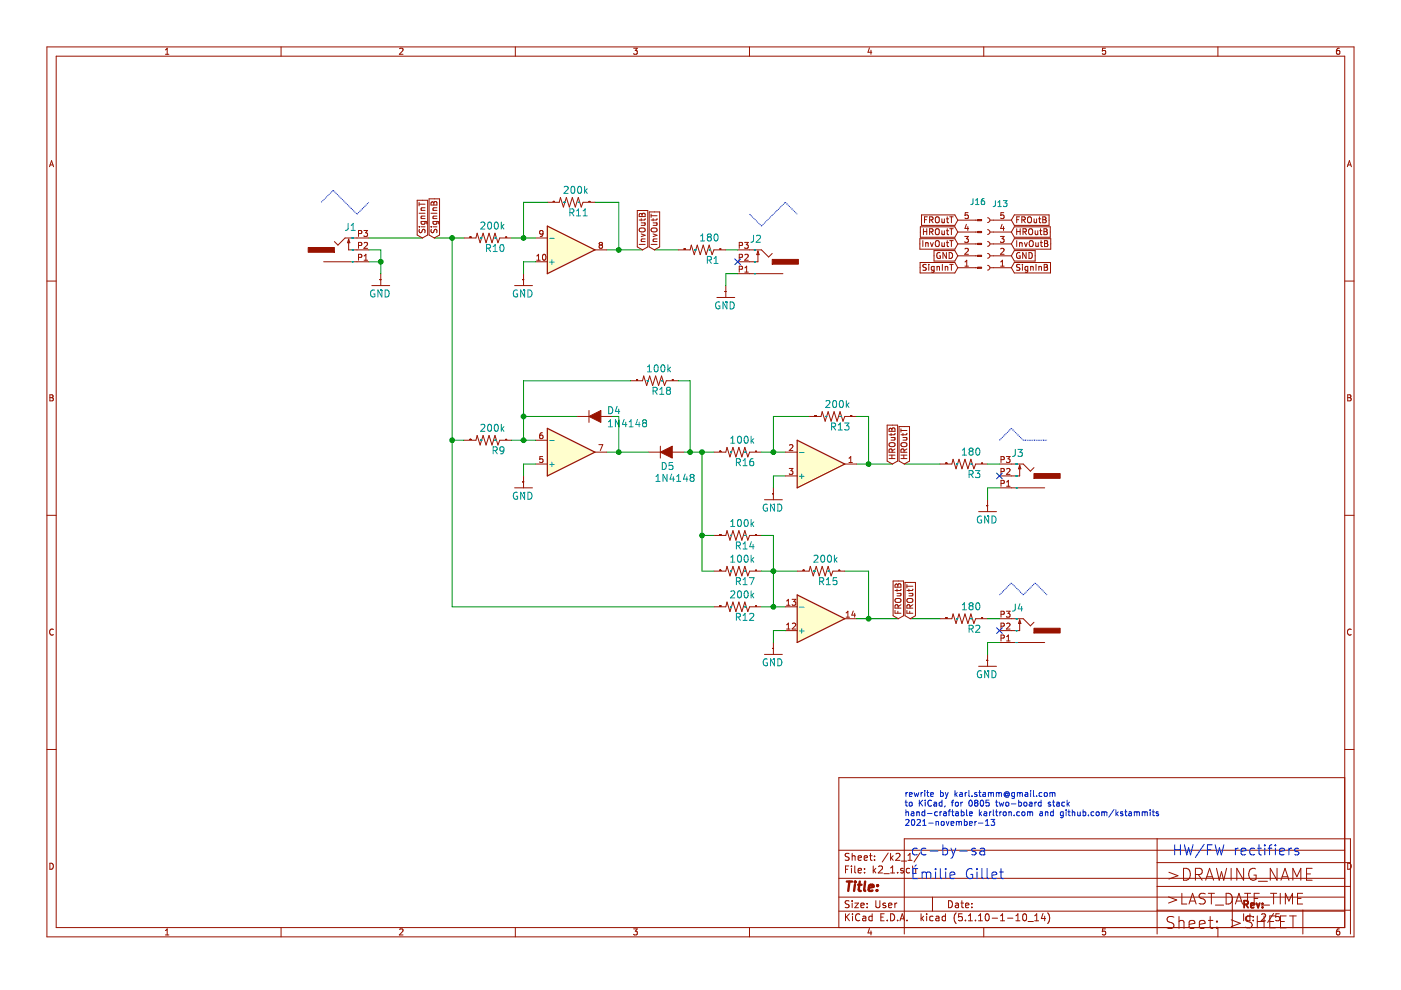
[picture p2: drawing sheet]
EESchema Schematic File Version 4
EELAYER 30 0
EELAYER END
$Descr User 11774 8268
encoding utf-8
Sheet 2 5
Title ""
Date ""
Rev ""
Comp ""
Comment1 ""
Comment2 ""
Comment3 ""
Comment4 ""
$EndDescr
Wire Wire Line
	6200 2300 6100 2300
Wire Wire Line
	6100 2300 6100 2400
Wire Wire Line
	3100 2200 3200 2200
Wire Wire Line
	3200 2200 3200 2300
Wire Wire Line
	3100 2100 3200 2100
Wire Wire Line
	3200 2100 3200 2200
Connection ~ 3200 2200
Wire Wire Line
	8400 4100 8300 4100
Wire Wire Line
	8300 4100 8300 4200
Wire Wire Line
	4500 2200 4400 2200
Wire Wire Line
	4400 2200 4400 2300
Wire Wire Line
	4400 3900 4400 4000
Wire Wire Line
	4400 3900 4500 3900
Wire Wire Line
	6600 4000 6500 4000
Wire Wire Line
	6500 4000 6500 4100
Wire Wire Line
	8400 5400 8300 5400
Wire Wire Line
	8300 5400 8300 5500
Wire Wire Line
	6600 5300 6500 5300
Wire Wire Line
	6500 5300 6500 5400
Wire Wire Line
	4300 3700 4400 3700
Wire Wire Line
	5300 3200 4400 3200
Wire Wire Line
	4400 3700 4500 3700
Connection ~ 4400 3700
Wire Wire Line
	5200 3500 5200 3800
Wire Wire Line
	5200 3800 5100 3800
Wire Wire Line
	5200 3800 5450 3800
Connection ~ 5200 3800
Wire Wire Line
	6400 3800 6500 3800
Wire Wire Line
	6500 3800 6600 3800
Wire Wire Line
	6500 3800 6500 3500
Wire Wire Line
	6800 3500 6500 3500
Connection ~ 6500 3800
Wire Wire Line
	8400 3900 8300 3900
Wire Wire Line
	6500 5100 6600 5100
Wire Wire Line
	6500 5100 6500 4800
Wire Wire Line
	6500 4800 6500 4500
Wire Wire Line
	6400 4500 6500 4500
Wire Wire Line
	6400 4800 6500 4800
Wire Wire Line
	6400 5100 6500 5100
Wire Wire Line
	6500 4800 6700 4800
Connection ~ 6500 4800
Connection ~ 6500 5100
Wire Wire Line
	8300 5200 8400 5200
Wire Wire Line
	7200 5200 7300 5200
Wire Wire Line
	7100 4800 7300 4800
Wire Wire Line
	7300 4800 7300 5200
Wire Wire Line
	3800 2000 3900 2000
Wire Wire Line
	3900 3700 3800 3700
Wire Wire Line
	3800 3700 3800 2000
Wire Wire Line
	6000 5100 3800 5100
Wire Wire Line
	3800 5100 3800 3700
Connection ~ 3800 3700
Wire Wire Line
	4300 2000 4400 2000
Wire Wire Line
	4400 2000 4500 2000
Wire Wire Line
	4600 1700 4400 1700
Wire Wire Line
	4400 1700 4400 2000
Connection ~ 4400 2000
Wire Wire Line
	5900 4800 6000 4800
Wire Wire Line
	6000 4500 5900 4500
Wire Wire Line
	5900 4500 5900 4800
Wire Wire Line
	5800 3800 5800 3200
Wire Wire Line
	5800 3200 5700 3200
Wire Wire Line
	5800 3800 5750 3800
Wire Wire Line
	5800 3800 5900 3800
Wire Wire Line
	5900 3800 6000 3800
Wire Wire Line
	5900 4500 5900 3800
Connection ~ 5900 3800
Connection ~ 5900 4500
Connection ~ 5800 3800
Wire Wire Line
	5200 1700 5000 1700
Wire Wire Line
	5100 2100 5200 2100
Wire Wire Line
	5200 1700 5200 2100
Wire Wire Line
	6200 2100 6100 2100
Wire Wire Line
	7200 3500 7300 3500
Wire Wire Line
	7200 3900 7300 3900
Wire Wire Line
	7300 3500 7300 3900
$Comp
L k2-eagle-import:GND #GND4
U 1 1
P 6100 2500
AR Path="/6AE2E73F" Ref="#GND4"  Part="1" 
AR Path="/61896CD9/6AE2E73F" Ref="#GND04"  Part="1" 
F 0 "#GND04" H 6100 2500 50  0001 C CNN
F 1 "GND" H 6000 2400 59  0000 L BNN
F 2 "" H 6100 2500 50  0001 C CNN
F 3 "" H 6100 2500 50  0001 C CNN
	1    6100 2500
	1    0    0    -1  
$EndComp
$Comp
L k2-eagle-import:PJ301_THONKICONN6 J1
U 1 1
P 2900 2100
AR Path="/92202B0B" Ref="J1"  Part="1" 
AR Path="/61896CD9/92202B0B" Ref="J1"  Part="1" 
F 0 "J1" H 2800 2260 59  0000 L BNN
F 1 "PJ301_THONKICONN6" H 2900 2100 50  0001 C CNN
F 2 "k2:WQP_PJ_301M6" H 2900 2100 50  0001 C CNN
F 3 "" H 2900 2100 50  0001 C CNN
	1    2900 2100
	-1   0    0    -1  
$EndComp
$Comp
L k2-eagle-import:PJ301_THONKICONN6 J4
U 1 1
P 8600 5300
AR Path="/5FA14143" Ref="J4"  Part="1" 
AR Path="/61896CD9/5FA14143" Ref="J4"  Part="1" 
F 0 "J4" H 8500 5460 59  0000 L BNN
F 1 "PJ301_THONKICONN6" H 8600 5300 50  0001 C CNN
F 2 "k2:WQP_PJ_301M6" H 8600 5300 50  0001 C CNN
F 3 "" H 8600 5300 50  0001 C CNN
	1    8600 5300
	1    0    0    -1  
$EndComp
$Comp
L k2-eagle-import:PJ301_THONKICONN6 J2
U 1 1
P 6400 2200
AR Path="/F1780596" Ref="J2"  Part="1" 
AR Path="/61896CD9/F1780596" Ref="J2"  Part="1" 
F 0 "J2" H 6300 2360 59  0000 L BNN
F 1 "PJ301_THONKICONN6" H 6400 2200 50  0001 C CNN
F 2 "k2:WQP_PJ_301M6" H 6400 2200 50  0001 C CNN
F 3 "" H 6400 2200 50  0001 C CNN
	1    6400 2200
	1    0    0    -1  
$EndComp
$Comp
L k2-eagle-import:PJ301_THONKICONN6 J3
U 1 1
P 8600 4000
AR Path="/83A3164B" Ref="J3"  Part="1" 
AR Path="/61896CD9/83A3164B" Ref="J3"  Part="1" 
F 0 "J3" H 8500 4160 59  0000 L BNN
F 1 "PJ301_THONKICONN6" H 8600 4000 50  0001 C CNN
F 2 "k2:WQP_PJ_301M6" H 8600 4000 50  0001 C CNN
F 3 "" H 8600 4000 50  0001 C CNN
	1    8600 4000
	1    0    0    -1  
$EndComp
$Comp
L k2-eagle-import:GND #GND13
U 1 1
P 3200 2400
AR Path="/78C00C8D" Ref="#GND13"  Part="1" 
AR Path="/61896CD9/78C00C8D" Ref="#GND013"  Part="1" 
F 0 "#GND013" H 3200 2400 50  0001 C CNN
F 1 "GND" H 3100 2300 59  0000 L BNN
F 2 "" H 3200 2400 50  0001 C CNN
F 3 "" H 3200 2400 50  0001 C CNN
	1    3200 2400
	1    0    0    -1  
$EndComp
$Comp
L k2-eagle-import:GND #GND21
U 1 1
P 8300 4300
AR Path="/B6C57476" Ref="#GND21"  Part="1" 
AR Path="/61896CD9/B6C57476" Ref="#GND021"  Part="1" 
F 0 "#GND021" H 8300 4300 50  0001 C CNN
F 1 "GND" H 8200 4200 59  0000 L BNN
F 2 "" H 8300 4300 50  0001 C CNN
F 3 "" H 8300 4300 50  0001 C CNN
	1    8300 4300
	1    0    0    -1  
$EndComp
$Comp
L Amplifier_Operational:TL074 IC1
U 1 1
P 6900 3900
AR Path="/70C115B1" Ref="IC1"  Part="1" 
AR Path="/61896CD9/70C115B1" Ref="IC1"  Part="1" 
F 0 "IC1" H 7000 4025 59  0001 L BNN
F 1 "TL074" H 7000 3700 59  0001 L BNN
F 2 "Package_SO:SOIC-14_3.9x8.7mm_P1.27mm" H 6900 3900 50  0001 C CNN
F 3 "" H 6900 3900 50  0001 C CNN
	1    6900 3900
	1    0    0    1   
$EndComp
$Comp
L k2-eagle-import:R-US_R0402 R10
U 1 1
P 4100 2000
AR Path="/E51D7956" Ref="R10"  Part="1" 
AR Path="/61896CD9/E51D7956" Ref="R10"  Part="1" 
F 0 "R10" H 3950 2059 59  0000 L BNN
F 1 "200k" H 3950 1870 59  0000 L BNN
F 2 "Resistor_SMD:R_0805_2012Metric_Pad1.20x1.40mm_HandSolder" H 4100 2000 50  0001 C CNN
F 3 "" H 4100 2000 50  0001 C CNN
	1    4100 2000
	-1   0    0    1   
$EndComp
$Comp
L k2-eagle-import:R-US_R0402 R11
U 1 1
P 4800 1700
AR Path="/3C282B7A" Ref="R11"  Part="1" 
AR Path="/61896CD9/3C282B7A" Ref="R11"  Part="1" 
F 0 "R11" H 4650 1759 59  0000 L BNN
F 1 "200k" H 4650 1570 59  0000 L BNN
F 2 "Resistor_SMD:R_0805_2012Metric_Pad1.20x1.40mm_HandSolder" H 4800 1700 50  0001 C CNN
F 3 "" H 4800 1700 50  0001 C CNN
	1    4800 1700
	-1   0    0    1   
$EndComp
$Comp
L k2-eagle-import:GND #GND23
U 1 1
P 4400 2400
AR Path="/AA6367B1" Ref="#GND23"  Part="1" 
AR Path="/61896CD9/AA6367B1" Ref="#GND023"  Part="1" 
F 0 "#GND023" H 4400 2400 50  0001 C CNN
F 1 "GND" H 4300 2300 59  0000 L BNN
F 2 "" H 4400 2400 50  0001 C CNN
F 3 "" H 4400 2400 50  0001 C CNN
	1    4400 2400
	1    0    0    -1  
$EndComp
$Comp
L k2-eagle-import:R-US_R0402 R9
U 1 1
P 4100 3700
AR Path="/4AE58BC0" Ref="R9"  Part="1" 
AR Path="/61896CD9/4AE58BC0" Ref="R9"  Part="1" 
F 0 "R9" H 3950 3759 59  0000 L BNN
F 1 "200k" H 3950 3570 59  0000 L BNN
F 2 "Resistor_SMD:R_0805_2012Metric_Pad1.20x1.40mm_HandSolder" H 4100 3700 50  0001 C CNN
F 3 "" H 4100 3700 50  0001 C CNN
	1    4100 3700
	-1   0    0    1   
$EndComp
$Comp
L k2-eagle-import:R-US_R0402 R18
U 1 1
P 5500 3200
AR Path="/534C61D4" Ref="R18"  Part="1" 
AR Path="/61896CD9/534C61D4" Ref="R18"  Part="1" 
F 0 "R18" H 5350 3259 59  0000 L BNN
F 1 "100k" H 5350 3070 59  0000 L BNN
F 2 "Resistor_SMD:R_0805_2012Metric_Pad1.20x1.40mm_HandSolder" H 5500 3200 50  0001 C CNN
F 3 "" H 5500 3200 50  0001 C CNN
	1    5500 3200
	-1   0    0    1   
$EndComp
$Comp
L k2-eagle-import:GND #GND24
U 1 1
P 4400 4100
AR Path="/E73C58C9" Ref="#GND24"  Part="1" 
AR Path="/61896CD9/E73C58C9" Ref="#GND024"  Part="1" 
F 0 "#GND024" H 4400 4100 50  0001 C CNN
F 1 "GND" H 4300 4000 59  0000 L BNN
F 2 "" H 4400 4100 50  0001 C CNN
F 3 "" H 4400 4100 50  0001 C CNN
	1    4400 4100
	1    0    0    -1  
$EndComp
$Comp
L device:D D4
U 1 1
P 5000 3500
AR Path="/8170C27B" Ref="D4"  Part="1" 
AR Path="/61896CD9/8170C27B" Ref="D4"  Part="1" 
F 0 "D4" H 5100 3519 59  0000 L BNN
F 1 "1N4148" H 5100 3409 59  0000 L BNN
F 2 "Diode_SMD:D_1206_3216Metric_Pad1.42x1.75mm_HandSolder" H 5000 3500 50  0001 C CNN
F 3 "" H 5000 3500 50  0001 C CNN
	1    5000 3500
	1    0    0    -1  
$EndComp
$Comp
L device:D D5
U 1 1
P 5600 3800
AR Path="/62AEB81D" Ref="D5"  Part="1" 
AR Path="/61896CD9/62AEB81D" Ref="D5"  Part="1" 
F 0 "D5" H 5700 3819 59  0000 L BNN
F 1 "1N4148" H 5700 3709 59  0000 L BNN
F 2 "Diode_SMD:D_1206_3216Metric_Pad1.42x1.75mm_HandSolder" H 5600 3800 50  0001 C CNN
F 3 "" H 5600 3800 50  0001 C CNN
	1    5600 3800
	1    0    0    -1  
$EndComp
$Comp
L k2-eagle-import:R-US_R0402 R16
U 1 1
P 6200 3800
AR Path="/50D019C7" Ref="R16"  Part="1" 
AR Path="/61896CD9/50D019C7" Ref="R16"  Part="1" 
F 0 "R16" H 6050 3859 59  0000 L BNN
F 1 "100k" H 6050 3670 59  0000 L BNN
F 2 "Resistor_SMD:R_0805_2012Metric_Pad1.20x1.40mm_HandSolder" H 6200 3800 50  0001 C CNN
F 3 "" H 6200 3800 50  0001 C CNN
	1    6200 3800
	-1   0    0    1   
$EndComp
$Comp
L k2-eagle-import:R-US_R0402 R13
U 1 1
P 7000 3500
AR Path="/D7768B26" Ref="R13"  Part="1" 
AR Path="/61896CD9/D7768B26" Ref="R13"  Part="1" 
F 0 "R13" H 6850 3559 59  0000 L BNN
F 1 "200k" H 6850 3370 59  0000 L BNN
F 2 "Resistor_SMD:R_0805_2012Metric_Pad1.20x1.40mm_HandSolder" H 7000 3500 50  0001 C CNN
F 3 "" H 7000 3500 50  0001 C CNN
	1    7000 3500
	-1   0    0    1   
$EndComp
$Comp
L k2-eagle-import:R-US_R0402 R3
U 1 1
P 8100 3900
AR Path="/B4DD60F5" Ref="R3"  Part="1" 
AR Path="/61896CD9/B4DD60F5" Ref="R3"  Part="1" 
F 0 "R3" H 7950 3959 59  0000 L BNN
F 1 "180" H 7950 3770 59  0000 L BNN
F 2 "Resistor_SMD:R_0805_2012Metric_Pad1.20x1.40mm_HandSolder" H 8100 3900 50  0001 C CNN
F 3 "" H 8100 3900 50  0001 C CNN
	1    8100 3900
	-1   0    0    1   
$EndComp
$Comp
L k2-eagle-import:GND #GND25
U 1 1
P 6500 4200
AR Path="/F8CFB2B4" Ref="#GND25"  Part="1" 
AR Path="/61896CD9/F8CFB2B4" Ref="#GND025"  Part="1" 
F 0 "#GND025" H 6500 4200 50  0001 C CNN
F 1 "GND" H 6400 4100 59  0000 L BNN
F 2 "" H 6500 4200 50  0001 C CNN
F 3 "" H 6500 4200 50  0001 C CNN
	1    6500 4200
	1    0    0    -1  
$EndComp
$Comp
L k2-eagle-import:GND #GND27
U 1 1
P 8300 5600
AR Path="/5F8B303C" Ref="#GND27"  Part="1" 
AR Path="/61896CD9/5F8B303C" Ref="#GND027"  Part="1" 
F 0 "#GND027" H 8300 5600 50  0001 C CNN
F 1 "GND" H 8200 5500 59  0000 L BNN
F 2 "" H 8300 5600 50  0001 C CNN
F 3 "" H 8300 5600 50  0001 C CNN
	1    8300 5600
	1    0    0    -1  
$EndComp
$Comp
L k2-eagle-import:R-US_R0402 R17
U 1 1
P 6200 4800
AR Path="/B52AF77D" Ref="R17"  Part="1" 
AR Path="/61896CD9/B52AF77D" Ref="R17"  Part="1" 
F 0 "R17" H 6050 4859 59  0000 L BNN
F 1 "100k" H 6050 4670 59  0000 L BNN
F 2 "Resistor_SMD:R_0805_2012Metric_Pad1.20x1.40mm_HandSolder" H 6200 4800 50  0001 C CNN
F 3 "" H 6200 4800 50  0001 C CNN
	1    6200 4800
	-1   0    0    1   
$EndComp
$Comp
L k2-eagle-import:R-US_R0402 R15
U 1 1
P 6900 4800
AR Path="/B76E86D9" Ref="R15"  Part="1" 
AR Path="/61896CD9/B76E86D9" Ref="R15"  Part="1" 
F 0 "R15" H 6750 4859 59  0000 L BNN
F 1 "200k" H 6750 4670 59  0000 L BNN
F 2 "Resistor_SMD:R_0805_2012Metric_Pad1.20x1.40mm_HandSolder" H 6900 4800 50  0001 C CNN
F 3 "" H 6900 4800 50  0001 C CNN
	1    6900 4800
	-1   0    0    1   
$EndComp
$Comp
L k2-eagle-import:R-US_R0402 R2
U 1 1
P 8100 5200
AR Path="/DD6B0340" Ref="R2"  Part="1" 
AR Path="/61896CD9/DD6B0340" Ref="R2"  Part="1" 
F 0 "R2" H 7950 5259 59  0000 L BNN
F 1 "180" H 7950 5070 59  0000 L BNN
F 2 "Resistor_SMD:R_0805_2012Metric_Pad1.20x1.40mm_HandSolder" H 8100 5200 50  0001 C CNN
F 3 "" H 8100 5200 50  0001 C CNN
	1    8100 5200
	-1   0    0    1   
$EndComp
$Comp
L k2-eagle-import:R-US_R0402 R1
U 1 1
P 5900 2100
AR Path="/DBCEC26B" Ref="R1"  Part="1" 
AR Path="/61896CD9/DBCEC26B" Ref="R1"  Part="1" 
F 0 "R1" H 5750 2159 59  0000 L BNN
F 1 "180" H 5750 1970 59  0000 L BNN
F 2 "Resistor_SMD:R_0805_2012Metric_Pad1.20x1.40mm_HandSolder" H 5900 2100 50  0001 C CNN
F 3 "" H 5900 2100 50  0001 C CNN
	1    5900 2100
	-1   0    0    1   
$EndComp
$Comp
L k2-eagle-import:R-US_R0402 R14
U 1 1
P 6200 4500
AR Path="/53586E52" Ref="R14"  Part="1" 
AR Path="/61896CD9/53586E52" Ref="R14"  Part="1" 
F 0 "R14" H 6050 4559 59  0000 L BNN
F 1 "100k" H 6050 4370 59  0000 L BNN
F 2 "Resistor_SMD:R_0805_2012Metric_Pad1.20x1.40mm_HandSolder" H 6200 4500 50  0001 C CNN
F 3 "" H 6200 4500 50  0001 C CNN
	1    6200 4500
	-1   0    0    1   
$EndComp
$Comp
L k2-eagle-import:R-US_R0402 R12
U 1 1
P 6200 5100
AR Path="/70FBA751" Ref="R12"  Part="1" 
AR Path="/61896CD9/70FBA751" Ref="R12"  Part="1" 
F 0 "R12" H 6050 5159 59  0000 L BNN
F 1 "200k" H 6050 4970 59  0000 L BNN
F 2 "Resistor_SMD:R_0805_2012Metric_Pad1.20x1.40mm_HandSolder" H 6200 5100 50  0001 C CNN
F 3 "" H 6200 5100 50  0001 C CNN
	1    6200 5100
	-1   0    0    1   
$EndComp
$Comp
L k2-eagle-import:GND #GND2
U 1 1
P 6500 5500
AR Path="/C92C8F3B" Ref="#GND2"  Part="1" 
AR Path="/61896CD9/C92C8F3B" Ref="#GND02"  Part="1" 
F 0 "#GND02" H 6500 5500 50  0001 C CNN
F 1 "GND" H 6400 5400 59  0000 L BNN
F 2 "" H 6500 5500 50  0001 C CNN
F 3 "" H 6500 5500 50  0001 C CNN
	1    6500 5500
	1    0    0    -1  
$EndComp
$Comp
L k2-eagle-import:A4L-LOC #FRAME7
U 1 1
P 1250 8000
AR Path="/519C2D15" Ref="#FRAME7"  Part="1" 
AR Path="/61896CD9/519C2D15" Ref="#FRAME7"  Part="1" 
F 0 "#FRAME7" H 1250 8000 50  0001 C CNN
F 1 "A4L-LOC" H 1250 8000 50  0001 C CNN
F 2 "" H 1250 8000 50  0001 C CNN
F 3 "" H 1250 8000 50  0001 C CNN
	1    1250 8000
	1    0    0    -1  
$EndComp
Wire Notes Line
	2700 1700 2800 1600
Wire Notes Line
	2800 1600 3000 1800
Wire Notes Line
	3000 1800 3100 1700
Wire Notes Line
	6300 1800 6400 1900
Wire Notes Line
	6400 1900 6600 1700
Wire Notes Line
	6600 1700 6700 1800
Wire Notes Line
	8400 3700 8500 3600
Wire Notes Line
	8500 3600 8600 3700
Wire Notes Line
	8600 3700 8800 3700
Wire Notes Line
	8400 5000 8500 4900
Wire Notes Line
	8500 4900 8600 5000
Wire Notes Line
	8600 5000 8700 4900
Wire Notes Line
	8700 4900 8800 5000
Text Notes 7650 7200 0    85   ~ 0
cc-by-sa
Text Notes 9850 7200 0    85   ~ 0
HW/FW rectifiers
Text Notes 7650 7400 0    85   ~ 0
Émilie Gillet
NoConn ~ 6200 2200
NoConn ~ 8400 5300
NoConn ~ 8400 4000
$Comp
L Amplifier_Operational:TL074 IC?
U 4 1
P 6900 5200
AR Path="/6193F090" Ref="IC?"  Part="1" 
AR Path="/61896CD9/6193F090" Ref="IC1"  Part="4" 
F 0 "IC1" H 7000 5325 59  0001 L BNN
F 1 "TL074" H 7000 5000 59  0001 L BNN
F 2 "Package_SO:SOIC-14_3.9x8.7mm_P1.27mm" H 6900 5200 50  0001 C CNN
F 3 "" H 6900 5200 50  0001 C CNN
	4    6900 5200
	1    0    0    1   
$EndComp
$Comp
L Amplifier_Operational:TL074 IC?
U 2 1
P 4800 3800
AR Path="/619419B4" Ref="IC?"  Part="1" 
AR Path="/61896CD9/619419B4" Ref="IC1"  Part="2" 
F 0 "IC1" H 4900 3925 59  0001 L BNN
F 1 "TL074" H 4900 3600 59  0001 L BNN
F 2 "Package_SO:SOIC-14_3.9x8.7mm_P1.27mm" H 4800 3800 50  0001 C CNN
F 3 "" H 4800 3800 50  0001 C CNN
	2    4800 3800
	1    0    0    1   
$EndComp
$Comp
L Amplifier_Operational:TL074 IC?
U 3 1
P 4800 2100
AR Path="/619446E8" Ref="IC?"  Part="1" 
AR Path="/61896CD9/619446E8" Ref="IC1"  Part="3" 
F 0 "IC1" H 4900 2225 59  0001 L BNN
F 1 "TL074" H 4900 1900 59  0001 L BNN
F 2 "Package_SO:SOIC-14_3.9x8.7mm_P1.27mm" H 4800 2100 50  0001 C CNN
F 3 "" H 4800 2100 50  0001 C CNN
	3    4800 2100
	1    0    0    1   
$EndComp
Wire Wire Line
	5150 3500 5200 3500
Wire Wire Line
	4400 3200 4400 3500
Wire Wire Line
	4850 3500 4400 3500
Connection ~ 4400 3500
Wire Wire Line
	4400 3500 4400 3700
$Comp
L Connector:Conn_01x05_Female J13
U 1 1
P 8300 2050
F 0 "J13" H 8192 1717 50  0000 C CNN
F 1 "Conn_01x05_Female" H 8192 1716 50  0001 C CNN
F 2 "Connector_PinHeader_2.54mm:PinHeader_1x05_P2.54mm_Vertical" H 8300 2050 50  0001 C CNN
F 3 "~" H 8300 2050 50  0001 C CNN
	1    8300 2050
	-1   0    0    1   
$EndComp
$Comp
L Connector:Conn_01x05_Male J16
U 1 1
P 8250 2050
F 0 "J16" H 8350 1700 50  0000 R CNN
F 1 "Conn_01x05_Male" H 8222 2073 50  0001 R CNN
F 2 "Connector_PinHeader_2.54mm:PinHeader_1x05_P2.54mm_Vertical" H 8250 2050 50  0001 C CNN
F 3 "~" H 8250 2050 50  0001 C CNN
	1    8250 2050
	-1   0    0    1   
$EndComp
Text GLabel 8500 2150 2    50   Input ~ 0
GND
Text GLabel 8500 2250 2    50   Input ~ 0
SignInB
Text GLabel 8500 1950 2    50   Input ~ 0
HROutB
Text GLabel 8500 2050 2    50   Input ~ 0
InvOutB
Text GLabel 8500 1850 2    50   Input ~ 0
FROutB
Text GLabel 8050 1950 0    50   Input ~ 0
HROutT
Text GLabel 8050 1850 0    50   Input ~ 0
FROutT
Text GLabel 8050 2150 0    50   Input ~ 0
GND
Text GLabel 8050 2050 0    50   Input ~ 0
InvOutT
Text GLabel 8050 2250 0    50   Input ~ 0
SignInT
Text GLabel 5500 2100 1    50   Input ~ 0
InvOutT
Text GLabel 5400 2100 1    50   Input ~ 0
InvOutB
Text GLabel 3650 2000 1    50   Input ~ 0
SignInB
Text GLabel 3550 2000 1    50   Input ~ 0
SignInT
Text GLabel 7600 3900 1    50   Input ~ 0
HROutT
Text GLabel 7500 3900 1    50   Input ~ 0
HROutB
Text GLabel 7650 5200 1    50   Input ~ 0
FROutT
Text GLabel 7550 5200 1    50   Input ~ 0
FROutB
Wire Wire Line
	7300 5200 7550 5200
Connection ~ 7300 5200
Wire Wire Line
	7650 5200 7900 5200
Wire Wire Line
	7300 3900 7500 3900
Connection ~ 7300 3900
Wire Wire Line
	7600 3900 7900 3900
Wire Wire Line
	5500 2100 5700 2100
Wire Wire Line
	5400 2100 5200 2100
Connection ~ 5200 2100
Wire Wire Line
	3650 2000 3800 2000
Connection ~ 3800 2000
Wire Wire Line
	3100 2000 3550 2000
Text Notes 7600 6950 0    50   ~ 0
rewrite by karl.stamm@gmail.com\nto KiCad, for 0805 two-board stack\nhand-craftable karltron.com and github.com/kstammits\n2021-november-13
$EndSCHEMATC
